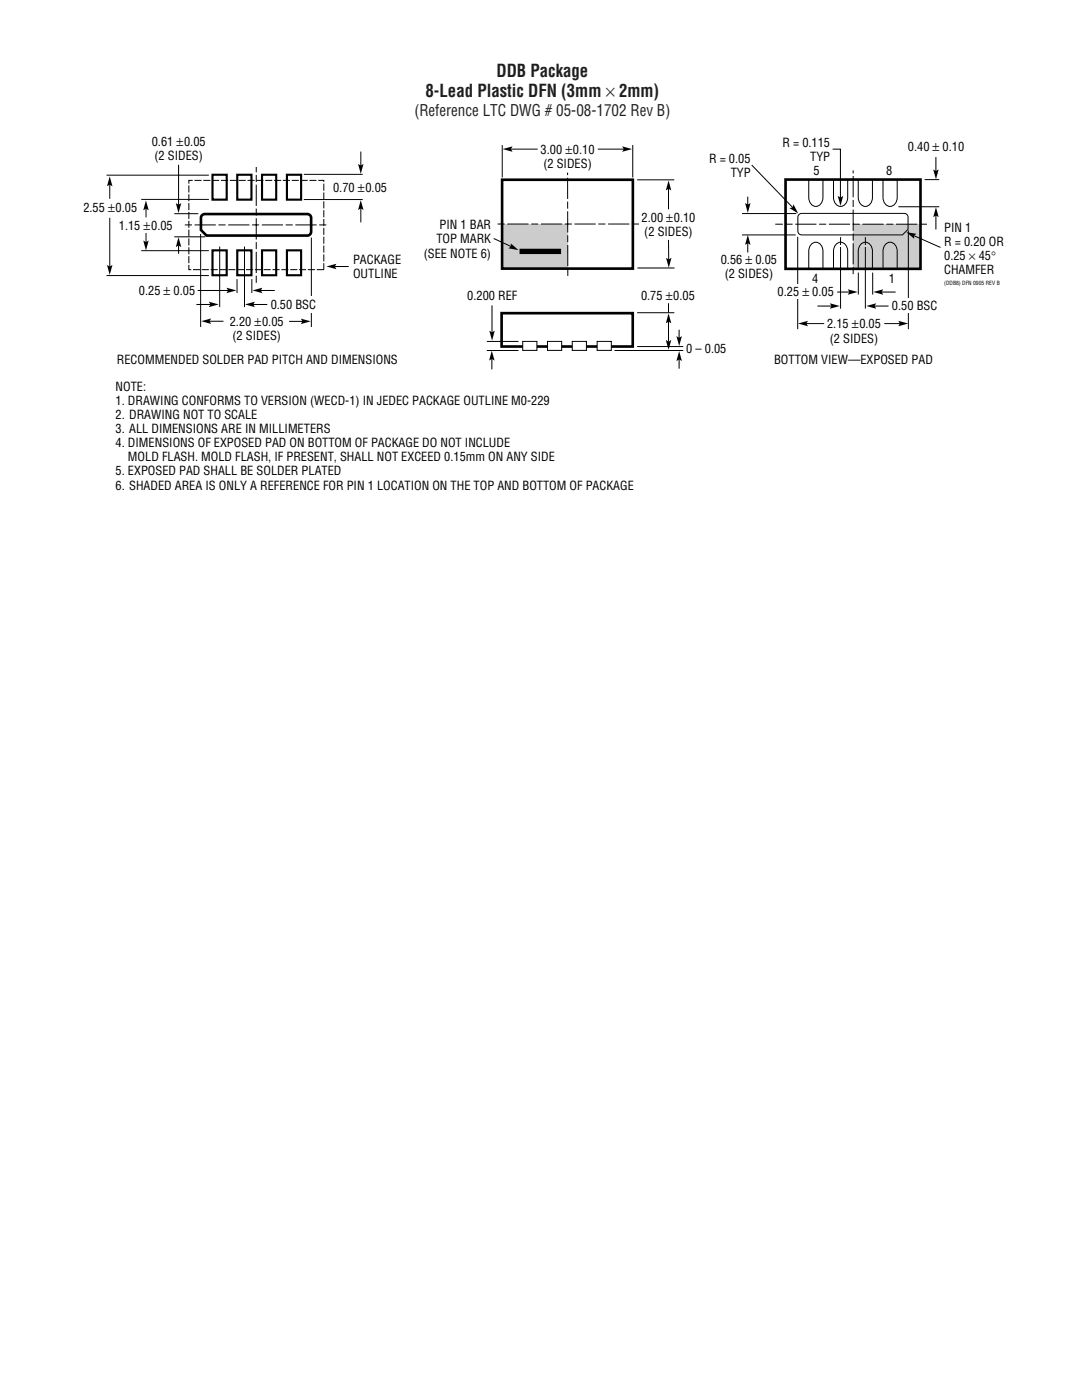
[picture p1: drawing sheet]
<svg xmlns="http://www.w3.org/2000/svg" width="216mm" height="279mm" viewBox="0 0 216 279" stroke-linecap="round" stroke-linejoin="round" font-family="sans-serif">
<g fill="#ccc">
<path d="M100.2 44.7h13.1v8.9h-13.1z"/>
<path d="M170.2 44.7h13.5v8.9h-13.5z"/>
</g>
<g fill="none" stroke="#000" stroke-width=".2">
<path d="M101.7 29.8h5.6M119.3 29.8h5.4M133.4 37.4v4.4M149.2 39.2v1.9M150 32.9l8.3 8.7M166.1 29.8h1.6v9.9M184.5 35.8h2.9M186.7 31.3v3.1M98.5 47.6l3.7 1.7M133.4 47.9v4.1M148.1 42.6h10.8M148.1 46.9h10.7"/>
<path d="M149.2 48.3v2.1M167 58.3h2.7M167.7 47.3v14.3M171.3 54.4v4.4M172.7 47.3v14.3M174.1 54.4v4.4M175.7 58.3h3M179.3 41.3h8.1M182.1 46.9l5.6 2.5M186.7 42.7v3.1M98.1 71.4v2.3M98.2 61v5.6"/>
<path d="M122.6 70h13.7M133.4 60.5v1.9M133.4 63.7v4.5M135.5 65.8v1.9M135.5 71.5v2.1M160.6 64.6h3.8M163.1 61.1h3.1M174.2 61.1h3.1M176.4 64.6h3.4"/>
</g>
<g fill="#000">
<path d="M100.3 29.7l2-.5-.4 .5 .4 .6zM124.1 29.2l2 .5-2 .6 .4-.6zM133.4 36l.5 2-.5-.3-.5 .3zM167.2 39.1l.5 .3 .5-.3-.5 2zM186.2 33.8l.6 .3 .5-.3-.5 2zM101.9 48.6l1.6 1.3-2.1-.3 .6-.4zM132.9 51.5l.5 .3 .6-.3-.6 1.9zM148.7 40.5l.5 .3 .6-.3-.6 2zM149.2 46.9l.6 2-.6-.4-.5 .4zM157.5 41.5l.6-.1 .2-.6 1 1.8zM169.2 57.7l1.9 .6-1.9 .5 .3-.5zM174.3 58.3l1.9-.6-.3 .6 .3 .5z"/>
<path d="M180.9 46.3l2 .4-.5 .3v.7zM186.8 41.4l.5 1.9-.5-.3-.6 .3zM98.1 70l.6 2-.6-.4-.5 .4zM97.6 66l.6 .3 .5-.3-.5 2zM132.9 67.9l.5 .3 .5-.3-.5 1.9zM133.4 62.5l.5 2-.5-.3-.5 .3zM135 67.1l.5 .3 .6-.3-.6 2zM135.5 70.1l.6 2-.6-.4-.5 .4zM159.2 64.6l2-.6-.3 .6 .3 .5zM165.6 60.5l2 .6-2 .5 .3-.5zM172.8 61.1l2-.6-.3 .6 .3 .5zM179.2 64l2 .6-2 .5 .4-.5z"/>
</g>
<path d="M100.2 35.9h26.1v17.7h-26.1z" fill="none" stroke="#000" stroke-width=".53"/>
<path d="M113.3 55.1v-20.7M127.5 44.7h-28.3M170.2 54.7v-20.7M185 44.7h-30.3" fill="none" stroke="#000" stroke-width=".2" stroke-dasharray="1.4 .5 4.2 .5" stroke-linecap="butt"/>
<path d="M166.9 49.1h1.6v.2h-1.6z" fill="#fff"/>
<path d="M171.9 49.1h1.7v.2h-1.7z" fill="#d1d3d4"/>
<path d="M100.1 62.5h26.2v6.7h-26.2z" fill="none" stroke="#000" stroke-width=".53"/>
<g fill="#fff" stroke="#000" stroke-width=".2">
<path d="M104.3 68.1h2.8v1.8h-2.8z"/>
<path d="M109.2 68.1h2.9v1.8h-2.9z"/>
<path d="M119.2 68.1h2.8v1.8h-2.8z"/>
<path d="M114.2 68.1h2.8v1.8h-2.8z"/>
</g>
<g fill="none" stroke="#000" stroke-width=".2">
<path d="M21.3 35h20.4M21.9 36.6v3.1M28.2 39.8h13.5M35.6 32.9v8.2M60.6 39.8h11.8M60.6 34.8h11.8M72 30.2v3.1M127.1 35.9h7.5M161.4 35.9v3.5a1.41 1.41 0 0 0 .7 1.6 1.41 1.41 0 0 0 1.7-.3l.4-.8v-.5v-3.5M166.3 35.9v3.5a1.41 1.41 0 0 0 .7 1.6 1.41 1.41 0 0 0 1.7-.3l.4-.8v-.5v-3.5M171.3 35.9v3.5a1.41 1.41 0 0 0 .7 1.6 1.41 1.41 0 0 0 1.7-.3l.3-.8 .1-.5v-3.5M176.2 35.9v3.5a1.41 1.41 0 0 0 .7 1.6 1.41 1.41 0 0 0 1.7-.3l.4-.8v-.5v-3.5"/>
<path d="M21.3 55h20.4M21.9 43.5v10M28.2 50h13.5M29.1 41.4v2M29.1 46.5v2.1M34.8 47.3h6.1M34.8 42.6h4.8M35.6 48.7v1.9M39.4 58h6.4M40 46.7v18.6M43.8 49.2v12.1M47.3 55.7v2.8"/>
<path d="M48.8 49.2v12.1M50.3 55.7v2.8M51.8 58h3M62.1 47.4v17.9M66.5 53.2h3.1M72 41.3v3.1M127.2 53.5h7.4M159.2 47.3v18.4M161.4 53.6v-3.5a1.41 1.41 0 0 1 .7-1.5 1.41 1.41 0 0 1 1.7 .3l.4 .8v.4v3.5M166.3 53.6v-3.5a1.41 1.41 0 0 1 .7-1.5 1.41 1.41 0 0 1 1.7 .3l.4 .8v.4v3.5M171.3 53.6v-3.5a1.41 1.41 0 0 1 .7-1.5 1.41 1.41 0 0 1 1.7 .3l.3 .8 .1 .4v3.5M176.2 53.6v-3.5a1.41 1.41 0 0 1 .7-1.5 1.41 1.41 0 0 1 1.7 .3l.4 .8v.4v3.5"/>
<path d="M181.3 46v19.7M39.2 60.8h3M41.5 64.1h3.1M50.3 60.8h3M57.7 64.1h2.9M97.1 70h6.4M97.1 68.1h6.4M127.1 62.4h7.5M127.1 69.2h9.2"/>
</g>
<path d="M156.7 35.8h27v17.9h-27z" fill="none" stroke="#000" stroke-width=".53"/>
<path d="M36.9 44.9h28.5M51.1 56.4v-23.1" fill="none" stroke="#000" stroke-width=".2" stroke-dasharray="1.4 .5 4.2 .5" stroke-linecap="butt"/>
<g fill="#000">
<path d="M21.9 35.2l.5 2-.5-.3-.5 .3zM71.4 32.7l.6 .3 .5-.3-.5 2zM21.4 52.9l.5 .3 .5-.3-.5 2zM29.1 40l.6 2-.6-.4-.5 .4zM28.6 48l.5 .3 .6-.3-.6 2zM35.6 47.3l.6 2-.6-.3-.5 .3zM35.1 40.5l.5 .4 .6-.4-.6 2zM45.2 57.4l2 .6-2 .5 .3-.5zM50.4 58l2-.6-.4 .6 .4 .5zM65.1 53.2l2-.6-.3 .6 .3 .5zM72 39.9l.5 2-.5-.3-.6 .3zM40.1 64.1l2-.5-.3 .5 .3 .5z"/>
<path d="M41.7 60.2l1.9 .6-1.9 .5 .3-.5zM48.9 60.8l2-.6-.4 .6 .4 .5zM60 63.6l2 .5-2 .6 .3-.6z"/>
</g>
<path d="M42.4 34.9h2.8v4.9h-2.8zM47.3 34.9h2.9v4.9h-2.9zM52.3 34.9h2.8v4.9h-2.8zM57.3 34.9h2.8v4.9h-2.8zM42.4 50h2.8v4.9h-2.8zM47.3 50h2.9v4.9h-2.9zM52.3 50h2.8v4.9h-2.8zM57.3 50h2.8v4.9h-2.8z" fill="none" stroke="#000" stroke-width=".42"/>
<path d="M37.7 36h26.9v17.8h-26.9z" fill="none" stroke="#000" stroke-width=".2" stroke-dasharray="1.4 .4" stroke-linecap="butt"/>
<g fill="#fff">
<path d="M158.7 56.7h.8v2.9h-.8z"/>
<path d="M180.9 59.5h.9v2.9h-.9z"/>
</g>
<path d="M100.2 28.9v6.5M126.3 28.9v6.5" fill="none" stroke="#000" stroke-width=".2"/>
<path d="M61.1 59h2v3.3h-2z" fill="#fff"/>
<path d="M103.7 50.2h8.3" fill="none" stroke="#000" stroke-width="1.1" stroke-linecap="butt"/>
<path d="M159.4 42.8l.6-.2h20.4a.76 .76 0 0 1 .8 .8v2.4l-1.1 1.1h-20.1a.76 .76 0 0 1-.8-.8v-2.7z" fill="none" stroke="#000" stroke-width=".2"/>
<path d="M40.3 42.9l.6-.2h20.4a.76 .76 0 0 1 .8 .8v2.8a.76 .76 0 0 1-.8 .7h-20.1l-1.1-1.1v-2.4z" fill="none" stroke="#000" stroke-width=".53"/>
<g font-size="3.5" fill="#231f20">
<text x="99.1" y="15.4">DDB Package</text>
<text x="84.9" y="19.3">8-Lead Plastic DFN (3mm × 2mm)</text>
</g>
<text font-size="3.2" fill="#231f20" x="82.7" y="23.1">(Reference LTC DWG # 05-08-1702 Rev B)</text>
<g font-size="2.5">
<text x="30.3" y="29.2">0.61 ±0.05</text>
<text x="156.1" y="29.3">R = 0.115</text>
<text x="30.8" y="32">(2 SIDES)</text>
<text x="107.9" y="30.7">3.00 ±0.10</text>
<text x="108.4" y="33.6">(2 SIDES)</text>
<text x="141.5" y="32.5">R = 0.05</text>
<text x="145.8" y="35.3">TYP</text>
<text x="161.7" y="32.1">TYP</text>
<text x="162.3" y="34.9">5</text>
<text x="176.8" y="34.9">8</text>
<text x="181.2" y="30.2">0.40 ± 0.10</text>
<text x="66.5" y="38.3">0.70 ±0.05</text>
<text x="16.6" y="42.3">2.55 ±0.05</text>
<text x="23.7" y="45.9">1.15 ±0.05</text>
<text x="87.7" y="45.7">PIN 1 BAR</text>
<text x="128" y="44.3">2.00 ±0.10</text>
<text x="128.6" y="47.1">(2 SIDES)</text>
<text x="188.4" y="46.2">PIN 1</text>
<text x="70.5" y="52.6">PACKAGE</text>
<text x="84.6" y="51.4">(SEE NOTE 6)</text>
<text x="87.1" y="48.6">TOP MARK</text>
<text x="143.8" y="52.7">0.56 ± 0.05</text>
<text x="188.4" y="49.1">R = 0.20 OR</text>
<text x="188.4" y="51.9">0.25 × 45°</text>
<text x="27.7" y="58.8">0.25 ± 0.05</text>
<text x="70.5" y="55.4">OUTLINE</text>
<text x="93.2" y="59.9">0.200 REF</text>
<text x="127.9" y="59.9">0.75 ±0.05</text>
<text x="144.6" y="55.6">(2 SIDES)</text>
<text x="155.2" y="59.1">0.25</text>
<text x="160.1" y="59.1">± 0.05</text>
<text x="162.1" y="56.4">4</text>
<text x="177.4" y="56.4">1</text>
<text x="188.4" y="54.7">CHAMFER</text>
<text x="45.9" y="65.1">2.20 ±0.05</text>
<text x="54" y="61.6">0.50 BSC</text>
<text x="165" y="65.5">2.15 ±0.05</text>
<text x="178" y="61.9">0.50 BSC</text>
<text x="46.4" y="67.9">(2 SIDES)</text>
<text x="136.9" y="70.4">0 – 0.05</text>
<text x="165.6" y="68.4">(2 SIDES)</text>
<text x="23.1" y="77.9">NOTE:</text>
<text x="23.3" y="72.7">RECOMMENDED SOLDER PAD PITCH AND DIMENSIONS</text>
<text x="154.5" y="72.7">BOTTOM VIEW—EXPOSED PAD</text>
<text x="23.1" y="80.8">1. DRAWING CONFORMS TO VERSION (WECD-1) IN JEDEC PACKAGE OUTLINE M0-229</text>
<text x="23.1" y="83.6">2. DRAWING NOT TO SCALE</text>
<text x="23.1" y="86.4">3. ALL DIMENSIONS ARE IN MILLIMETERS</text>
<text x="23.1" y="89.2">4. DIMENSIONS OF EXPOSED PAD ON BOTTOM OF PACKAGE DO NOT INCLUDE</text>
<text x="23.1" y="94.9">5. EXPOSED PAD SHALL BE SOLDER PLATED</text>
<text x="25.5" y="92.1">MOLD FLASH. MOLD FLASH, IF PRESENT, SHALL NOT EXCEED 0.15mm ON ANY SIDE</text>
<text x="23.1" y="97.7">6. SHADED AREA IS ONLY A REFERENCE FOR PIN 1 LOCATION ON THE TOP AND BOTTOM OF PACKAGE</text>
</g>
<text font-size="1.1" x="188.4" y="56.8">(DDB8) DFN 0905 REV B</text>
</svg>
